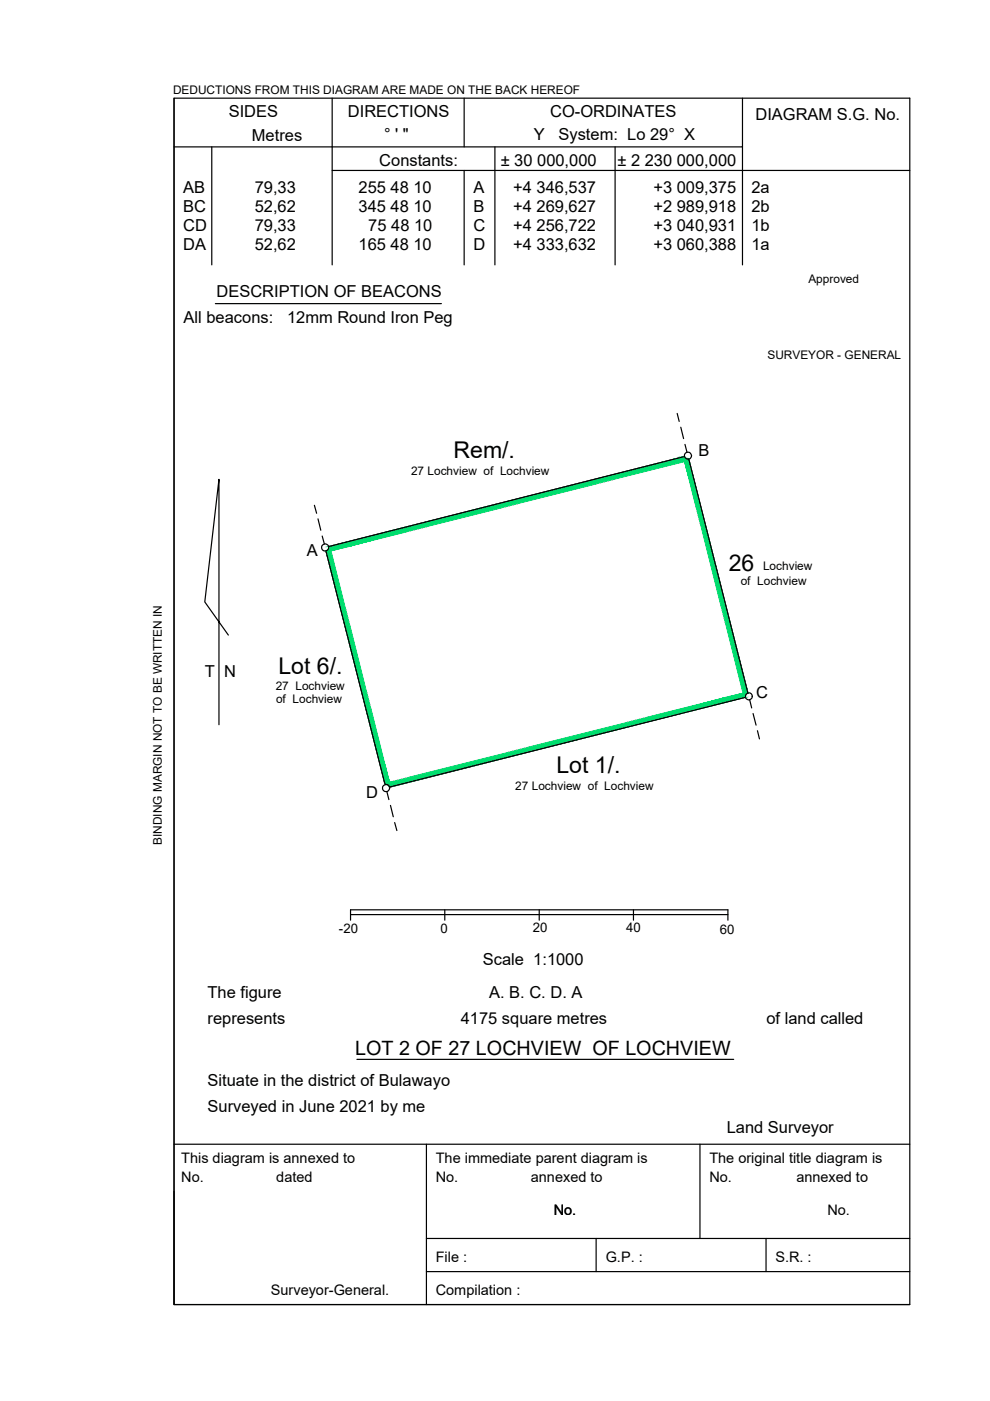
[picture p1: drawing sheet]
<svg xmlns="http://www.w3.org/2000/svg" width="210mm" height="297mm" viewBox="0 0 210 297" stroke-linecap="round" stroke-linejoin="round" font-family="sans-serif">
<!-- layer: 0 -->
<g fill="none" stroke="#000" stroke-width=".25">
<path d="M36.9 20.8v255.8h156v-255.8M70.4 36.1h87M45.7 64.4h47.9M143.6 87.7l.4 1.7M144.3 90.6l.6 2.4M145.2 96.8l.3 .4 .6 .1M145.2 94.2l.5 1.7M66.7 107.1l.4 1.7M67.4 110l.6 2.4M68.3 113.7l.5 1.6M69.7 115.9a.74 .74 0 0 1-.6 .9M158.6 146.9a.74 .74 0 0 0-.5 .9"/>
<path d="M158.9 148.4l.5 1.7M159.7 151.3l.6 2.4M160.6 154.9l.4 1.8M81.7 166.3l.6 .1 .3 .5M82 167.8l.5 1.7M82.8 170.8l.6 2.4M83.7 174.4l.4 1.7M74.3 195.1v-2.2h80v2.2M74.3 193.9h80M94.3 192.9v2.2M114.3 192.9v2.2M134.3 192.9v2.2"/>
<path d="M75.7 224.6h79.9"/>
</g>
<!-- layer: PEN1 -->
<g fill="none" stroke="#000" stroke-width=".25">
<path d="M44.9 31.1v25.1M70.4 20.8v35.4M98.4 20.8v10.3M98.4 36.1v20.1M104.9 31.1v25.1M130.4 31.1v25.1M157.4 20.8v10.3h-120.5M157.4 36.1h35.5M157.4 31.1v25.1M192.9 20.8h-156v255.8M145.1 96.8l-75.4 19.1M146 97.4l12.6 49.6"/>
<path d="M69.1 116.8l12.5 49.6M48.4 134.6l-5-7 3-26v52.1M82.6 166.9l75.4-19.1-75.4 19.1M36.9 252.6v24h156M36.9 242.6h156M90.4 242.6v34M148.4 242.6v20M90.4 262.6h102.5M90.4 269.6h102.5M126.4 262.6v7M162.4 262.6v7"/>
<circle cx="145.9" cy="96.6" r=".77"/>
<circle cx="68.9" cy="116.1" r=".76"/>
<circle cx="158.8" cy="147.6" r=".75"/>
<circle cx="81.9" cy="167.1" r=".76"/>
</g>
<!-- layer: 0 -->
<g fill="#00dd6e" stroke="#00dd6e" stroke-width=".21">
<path d="M144.6 96.9l.5-.1v.1z"/>
<path d="M145.9 97.4h.1z"/>
<path d="M81.6 166.3h.2z"/>
<path d="M82.5 166.7h1.1z"/>
<path d="M144.6 96.9l.6 .2-.1-.2zM144.2 97.1l.4-.2 .6 .2z"/>
<path d="M144.2 97.1h1.1zM143.7 97.1h1.6z"/>
<path d="M143.7 97.1l1.7 .1zM143.4 97.2h2z"/>
<path d="M143.4 97.2l2.1 .1zM143.2 97.3h2.3z"/>
<path d="M143.2 97.3l2.5 .1zM142.9 97.4h2.8z"/>
<path d="M142.9 97.4h2.9zM142.9 97.4h2.9z"/>
<path d="M145.9 97.4h.1zM145.9 97.4h.1z"/>
<path d="M142.9 97.4h3zM142.9 97.4h3z"/>
<path d="M142.9 97.4l3.3 .5-.2-.5zM141 97.9l1.9-.5 3.3 .5z"/>
<path d="M73.8 115.9l71.3-18h-4.1zM69.7 115.9l71.3-18-67.2 18z"/>
<path d="M69.7 115.9l3.5 .1 .6-.1zM69.7 115.9l3.5 .1h-3.5z"/>
<path d="M69.7 116l2.9 .2 .6-.2zM69.7 116l2.9 .2h-2.9z"/>
<path d="M69.7 116.2l2.3 .1 .6-.1zM69.7 116.2l2.3 .1h-2.3z"/>
<path d="M69.7 116.3l1.8 .2 .5-.2zM69.7 116.3l1.8 .2h-1.9z"/>
<path d="M69.6 116.5h1.9zM69.5 116.6h1.5z"/>
<path d="M69.5 116.6l1.1 .1 .4-.1zM69.5 116.6l1.1 .1h-1.2z"/>
<path d="M69.4 116.7h1.2zM69.3 116.8h1z"/>
<path d="M69.3 116.8h1zM69.2 116.8h1z"/>
<path d="M69.2 116.8h1zM69.2 116.8h1z"/>
<path d="M145.1 97.9l13.5 49.1-12.4-49.1zM145.1 97.9l13.5 49.1h-1zM157.6 147h1zM157.6 147h1z"/>
<path d="M157.6 147h1zM157.4 147h1z"/>
<path d="M157.4 147h1zM157.1 147.1h1.2z"/>
<path d="M157.1 147.1h1.2zM156.7 147.2h1.5z"/>
<path d="M156.7 147.2l1.4 .1 .1-.1zM156.2 147.3l.5-.1 1.4 .1z"/>
<path d="M156.2 147.3l1.9 .1v-.1zM155.7 147.4l.5-.1 1.9 .1z"/>
<path d="M155.7 147.4l2.3 .2 .1-.2zM155.1 147.6l.6-.2 2.3 .2z"/>
<path d="M155.1 147.6l2.9 .1v-.1zM154.5 147.7l.6-.1 2.9 .1z"/>
<path d="M154.5 147.7l3.5 .2v-.2zM154 147.9l.5-.2 3.5 .2z"/>
<path d="M86.6 165.8l71.4-17.9h-4zM82.6 165.8l71.4-17.9-67.4 17.9z"/>
<path d="M69.1 116.8l13.5 49-12.4-49zM69.1 116.8l13.5 49h-1.1z"/>
<path d="M81.5 165.8l3.4 .5 1.7-.5zM81.5 165.8l3.4 .5h-3.3z"/>
<path d="M81.8 166.3h3.1zM81.8 166.3h3.1z"/>
<path d="M81.6 166.3h.2zM81.6 166.3h.2z"/>
<path d="M81.9 166.3h3zM81.9 166.3h2.8z"/>
<path d="M82 166.3h2.7zM82 166.3l2.6 .1z"/>
<path d="M82.2 166.4h2.4zM82.2 166.4h2.1z"/>
<path d="M82.3 166.4h2zM82.3 166.4l1.6 .1z"/>
<path d="M82.4 166.5l1.2 .2 .3-.2zM82.4 166.5l1.2 .2h-1.1z"/>
<path d="M82.5 166.7h.6zM82.5 166.7h.6l-.5 .2z"/>
</g>
<g font-size="4.9">
<text x="96.2" y="97.1">Rem/.</text>
<text x="154.5" y="121.1">26</text>
<text x="59" y="142.9">Lot 6/.</text>
<text x="118" y="163.9">Lot 1/.</text>
</g>
<text font-size="4.2" x="75.3" y="223.7">LOT 2 OF 27 LOCHVIEW OF LOCHVIEW</text>
<g font-size="3.5">
<text x="48.5" y="24.8">SIDES</text>
<text x="73.8" y="24.8">DIRECTIONS</text>
<text x="81.4" y="29.7">° ' &quot;</text>
<text x="113.2" y="29.7">Y</text>
<text x="116.7" y="24.8">CO-ORDINATES</text>
<text x="118.4" y="29.7">System: Lo 29° X</text>
<text x="160.2" y="25.5">DIAGRAM S.G. No.</text>
<text x="53.4" y="30">Metres</text>
<text x="80.4" y="35.2">Constants:</text>
<text x="106.2" y="35.2">± 30 000,000</text>
<text x="130.9" y="35.2">± 2 230 000,000</text>
<text x="38.8" y="40.9">AB</text>
<text x="54" y="40.9">79,33</text>
<text x="76" y="40.9">255 48 10</text>
<text x="100.4" y="40.9">A</text>
<text x="108.8" y="40.9">+4 346,537</text>
<text x="138.5" y="40.9">+3 009,375</text>
<text x="159.3" y="40.9">2a</text>
<text x="38.8" y="44.9">BC</text>
<text x="54" y="44.9">52,62</text>
<text x="76" y="44.9">345 48 10</text>
<text x="100.4" y="44.9">B</text>
<text x="108.8" y="44.9">+4 269,627</text>
<text x="138.5" y="44.9">+2 989,918</text>
<text x="159.3" y="44.9">2b</text>
<text x="38.8" y="48.9">CD</text>
<text x="38.8" y="52.9">DA</text>
<text x="54" y="48.9">79,33</text>
<text x="54" y="52.9">52,62</text>
<text x="76" y="52.9">165 48 10</text>
<text x="78.1" y="48.9">75 48 10</text>
<text x="100.4" y="48.9">C</text>
<text x="100.4" y="52.9">D</text>
<text x="108.8" y="48.9">+4 256,722</text>
<text x="108.8" y="52.9">+4 333,632</text>
<text x="138.5" y="48.9">+3 040,931</text>
<text x="138.5" y="52.9">+3 060,388</text>
<text x="159.3" y="48.9">1b</text>
<text x="159.3" y="52.9">1a</text>
<text x="45.9" y="63">DESCRIPTION OF BEACONS</text>
<text x="38.9" y="68.6">All beacons:</text>
<text x="60.9" y="68.6">12mm Round Iron Peg</text>
<text x="148.1" y="96.8">B</text>
<text x="65.1" y="118">A</text>
<text x="43.4" y="143.6">T N</text>
<text x="160.3" y="148.1">C</text>
<text x="77.6" y="169.2">D</text>
<text x="102.4" y="204.6">Scale 1:1000</text>
<text x="44" y="211.7">The figure</text>
<text x="103.7" y="211.7">A. B. C. D. A</text>
<text x="44" y="217">represents</text>
<text x="97.7" y="217">4175 square metres</text>
<text x="162.5" y="217">of land called</text>
<text x="44" y="230.3">Situate in the district of Bulawayo</text>
<text x="44" y="235.8">Surveyed in June 2021 by me</text>
<text x="154.1" y="240.3">Land Surveyor</text>
</g>
<g font-size="3.1">
<text x="38.4" y="246.6">This diagram is annexed to</text>
<text x="38.4" y="250.6">No.</text>
<text x="58.6" y="250.6">dated</text>
<text x="92.4" y="246.6">The immediate parent diagram is</text>
<text x="92.4" y="250.6">No.</text>
<text x="112.6" y="250.6">annexed to</text>
<text x="150.4" y="246.6">The original title diagram is</text>
<text x="150.4" y="250.6">No.</text>
<text x="168.8" y="250.6">annexed to</text>
<text x="117.4" y="257.6">No.</text>
<text x="175.4" y="257.6">No.</text>
<text x="92.4" y="267.6">File :</text>
<text x="128.4" y="267.6">G.P. :</text>
<text x="164.4" y="267.6">S.R. :</text>
<text x="57.4" y="274.6">Surveyor-General.</text>
<text x="92.4" y="274.6">Compilation :</text>
</g>
<g font-size="2.8">
<text x="71.9" y="197.8">-20</text>
<text x="93.4" y="197.9">0</text>
<text x="113" y="197.6">20</text>
<text x="132.7" y="197.5">40</text>
<text x="152.6" y="198">60</text>
</g>
<g font-size="2.5">
<text x="36.7" y="20">DEDUCTIONS FROM THIS DIAGRAM ARE MADE ON THE BACK HEREOF</text>
<text x="171.4" y="60">Approved</text>
<text x="162.7" y="76">SURVEYOR - GENERAL</text>
<text x="87.2" y="100.7">27 Lochview of Lochview</text>
<text x="157" y="124">of Lochview</text>
<text x="161.8" y="120.9">Lochview</text>
<text x="58.4" y="146.3">27 Lochview</text>
<text x="58.5" y="149.1">of Lochview</text>
<text x="109.2" y="167.5">27 Lochview of Lochview</text>
<text x="34.3" y="179.1" transform="rotate(-90 34.3 179.1)">BINDING MARGIN NOT TO BE WRITTEN IN</text>
</g>
</svg>
